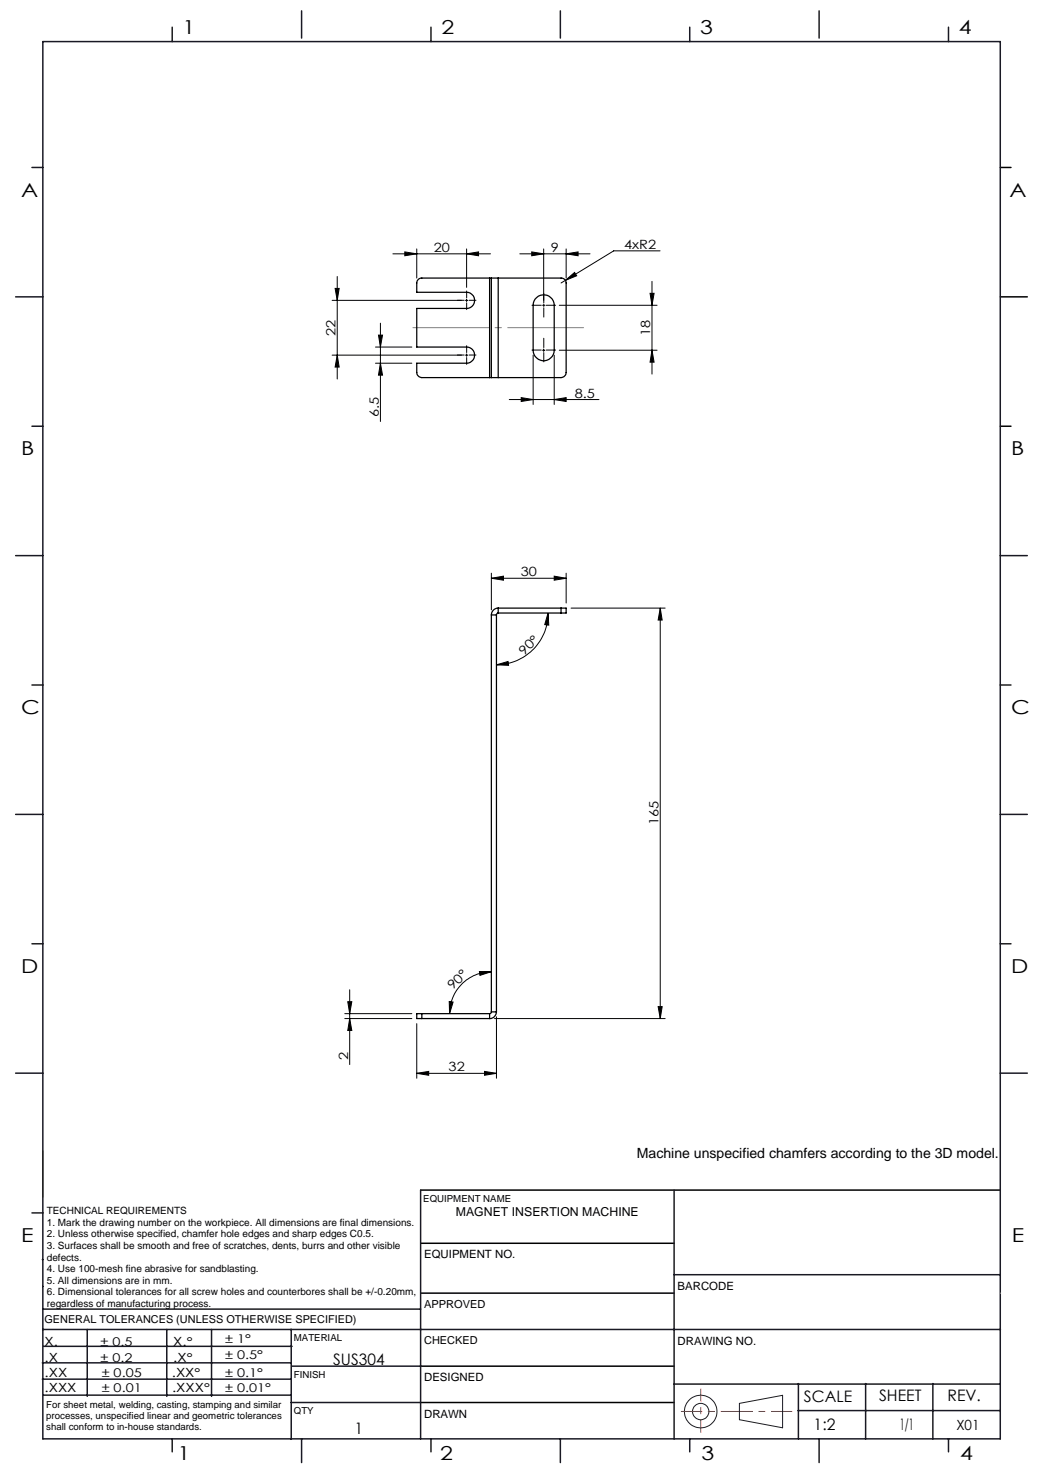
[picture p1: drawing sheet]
<svg xmlns="http://www.w3.org/2000/svg" width="210mm" height="297mm" viewBox="0 0 210 297" stroke-linecap="round" stroke-linejoin="round" font-family="sans-serif">
<g fill="none" stroke="#191924" stroke-width=".2">
<path d="M8.6 231.2v9.4M148.6 282l8.7-1.6v6.5l-8.7-1.6z"/>
<circle cx="140.8" cy="283.7" r="3.3"/>
<circle cx="140.8" cy="283.7" r="1.64"/>
</g>
<g fill="none" stroke="#000" stroke-width=".2">
<path d="M67.3 58h.9l-.4 2.4zM67.8 55.6v20.6M79 51h19.6M81.4 50.6l2.3 .4-2.3 .4zM83.7 50v5.9M93.8 51l2.4-.4v.8zM93.8 50v7.7M104.5 51h14.1M106.9 50.6l2.4 .4-2.4 .4zM109.3 50v10.4M113.6 56.3l1.9-1.6 .4 .7zM113.6 56.3l-.9 .6"/>
<path d="M113.8 51l2.4-.4v.8zM113.8 50v5.9M130.6 58.9h.8l-.4 2.4zM131 56.5v18.7M132.6 50.4h-9.3l-9.7 5.9M66.7 60.4h26M66.7 71.4h26M67.8 71.4l.4 2.4h-.9zM75.5 69.7h7.3M75.5 73h7.3M76.1 67.3h.8l-.5 2.4zM76.4 64.9v19.8"/>
<path d="M76.4 73l.5 2.4h-.8zM93.5 60.4h.5M93.5 71.4h.5M93.8 60.1v.5M93.8 71.1v.5M104.7 79.9l2.4 .4-2.4 .4zM107.1 71.4v9.9M109 70.4h.5M109.3 70.1v.5M111.4 71.4v9.9M112.4 70.4h19.6M112.4 61.3h19.6"/>
<path d="M131 70.4l.4 2.4h-.8zM102.3 80.3h18.1M111.4 80.3l2.4-.4v.8zM98.7 116.2l2.5-.4v.8zM98.7 115.2v7.4M98.7 116.2h15.1M111.4 115.8l2.4 .4-2.4 .4zM113.8 115.2v6M99.8 133.6l2.3-.7 .1 .8zM110.1 123.2l.2 2.4-.8-.1zM110.1 123.2a10.4 10.4 0 0 1-10.3 10.4M114.8 122.2h18.9"/>
<path d="M132.7 122.2l.4 2.4h-.8zM132.7 122.2v82.5M70.3 198.9v15M96.3 195.2l2.4 .1-2.3 .7zM98.7 195.3a8.4 8.4 0 0 0-8.4 8.4M69.3 204.7h13.5M69.3 203.7h13.5M69.9 201.3h.8l-.4 2.4zM70.3 204.7l.4 2.4h-.8zM83.7 215.7l2.4-.4v.8zM83.7 205.7v11M83.7 215.7h16.1"/>
<path d="M90.3 201.3l.8 .1-.8 2.3zM97.4 215.3l2.4 .4-2.4 .4zM99.4 204.7h34.3M99.8 204.3v12.4M132.3 202.3h.8l-.4 2.4z"/>
</g>
<g fill="none" stroke="#000" stroke-width=".2" stroke-dasharray="15.2 1.3 1.3 1.3">
<path d="M93.8 59.8v-1.3M93.3 60.3h-1.4M93.3 71.3h-1.4M93.8 60.8v1.4M93.8 70.8v-1.3M93.8 71.8v1.4M94.3 60.3h1.4M94.3 71.3h1.4M108.8 70.3h-1.9M108.8 61.3h-1.9M109.3 69.8v-1.8M109.3 70.8v1.9"/>
<path d="M109.3 61.3v-.2M109.3 61.3h-.3M109.3 61.3v.3M109.3 61.3h.2M109.3 60.8v-1.8M109.3 61.8v1.9M109.8 70.3h1.9M109.8 61.3h1.9"/>
</g>
<path d="M82.8 65.8h34.7" fill="none" stroke="#808080" stroke-width=".2" stroke-dasharray="15.2 1.3 1.3 1.3" stroke-dashoffset="-.2"/>
<path d="M201 33.7h2.2M201 59.7h5.4M201 85.7h2.2M84.5 239.1h116.5M84.6 259.9h50.9M84.6 249.8h50.9M84.6 274.5h50.9M84.5 281.8h51" fill="none" stroke="#000" stroke-width=".3"/>
<path d="M136.9 283.6h22.3" fill="none" stroke="#f00" stroke-width=".2" stroke-dasharray="6.3 1.3 1.3 1.3" stroke-dashoffset="2.2"/>
<path d="M140.8 287.8v-8.7" fill="none" stroke="#f00" stroke-width=".2" stroke-dasharray="6.3 1.3 1.3 1.3" stroke-dashoffset="3.9"/>
<g fill="none" stroke="#191924" stroke-width=".3">
<path d="M8.6 8.4h192.4v280.7h-192.4zM34.6 5.5v2.9M60.6 2.2v5.5M86.6 5.5v2.9M112.6 2.2v5.5M138.6 5.5v2.9M164.6 2.2v5.5M190.6 5.5v2.9M6.4 33.7h2.2M3.1 59.7h5.5M6.4 85.7h2.2M3.1 111.7h5.5"/>
<path d="M201 111.7h5.4M6.4 137.7h2.2M201 137.7h2.2M3.1 163.7h5.5M201 163.7h5.4M6.4 189.6h2.2M201 189.6h2.2M3.1 215.6h5.5M201 215.6h5.4M84.5 239.1v50M135.5 239.1v50M6.4 243.7h2.2"/>
<path d="M8.5 253.1h.1M8.6 258.5h.1M135.5 256.1h65.5M8.5 277.1h49.9M8.5 273.9h49.9M8.6 267.2h192.4M8.6 263.1h75.9M8.8 270.5h49.9M17.5 267.2v13.4M33.5 267.2v13.4M42.5 267.2v13.4M58.5 267.2v22"/>
<path d="M58.6 274.5h26M135.5 278.1h65.5M160.4 278v11.1M174 278v11.1M187.5 278v11.1M8.8 280.3h49.7M34.6 289.1v2.6M58.5 281.8h26M60.6 289.1v4.8M86.6 289.1v2.6M112.6 289.1v4.8M138.6 289.1v2.6"/>
<path d="M160.4 283.5h40.5M164.6 289.1v4.8M190.6 289.1v2.6"/>
</g>
<path d="M201 259.9h.1" fill="none" stroke="#c0c0c0" stroke-width=".2"/>
<g fill="#000">
<path d="M67.3 58h.9l-.4 2.4zM67.8 71.4l.4 2.4h-.9zM76.1 67.3h.8l-.5 2.4zM76.4 73l.5 2.4h-.8z"/>
<path d="M131 70.4l.4 2.4h-.8zM130.6 58.9h.8l-.4 2.4z"/>
<path d="M111.4 80.3l2.4-.4v.8zM104.7 79.9l2.4 .4-2.4 .4z"/>
<path d="M98.7 116.2l2.5-.4v.8zM111.4 115.8l2.4 .4-2.4 .4zM106.9 50.6l2.4 .4-2.4 .4zM113.8 51l2.4-.4v.8zM113.6 56.3l2.3-.9-.4-.7z"/>
<path d="M99.8 133.6l2.3-.7 .1 .8zM110.1 123.2l.2 2.4-.8-.1z"/>
<path d="M96.3 195.2l2.4 .1-2.3 .7zM90.3 201.3l.8 .1-.8 2.3z"/>
<path d="M70.3 204.7l.4 2.4h-.8zM69.9 201.3h.8l-.4 2.4z"/>
<path d="M97.4 215.3l2.4 .4-2.4 .4zM83.7 215.7l2.4-.4v.8zM93.8 51l2.4-.4v.8zM81.4 50.6l2.3 .4-2.3 .4z"/>
<path d="M132.3 202.3h.8l-.4 2.4zM132.7 122.2l.4 2.4h-.8z"/>
</g>
<g fill="none" stroke="#000" stroke-width=".25">
<path d="M98.4 55.9h.3M98.4 55.9h-13.6a1.02 1.02 0 0 0-1.1 1v1.8h10.1a1.62 1.62 0 0 1 1.6 1.7 1.62 1.62 0 0 1-1.6 1.6h-10.1v7.7h10.1a1.62 1.62 0 0 1 1.6 1.7 1.62 1.62 0 0 1-1.6 1.6h-10.1v1.9a1.09 1.09 0 0 0 1.1 1h13.6M98.4 55.9v20M98.7 55.9h1.4M98.7 55.9v20M100.1 55.9h12.6a1.02 1.02 0 0 1 1.1 1v18a1.09 1.09 0 0 1-1.1 1h-12.6M100.1 55.9v20M98.4 75.9h.3M98.7 75.9h1.4M107.5 60.1a2.12 2.12 0 0 1 2.4-.8 2.12 2.12 0 0 1 1.5 2v9.1a2.12 2.12 0 0 1-2.1 2.1 2.12 2.12 0 0 1-2.2-2.1v-9.1zM98.7 123.6h1.1M98.7 123.6v79.7"/>
<path d="M99.8 123.6v79.7M100.1 123.2l-.2 .1-.1 .3M100.1 122.2a1.38 1.38 0 0 0-1.4 1.4M100.1 122.2v1M100.1 122.2h12.6M100.1 123.2h12.6M112.7 122.2h1.1v1h-1.1M112.7 122.2v1M84.8 203.7h-1.1v1h1.1M84.8 203.7v1M84.8 203.7h13.6M84.8 204.7h13.6"/>
<path d="M98.4 203.7v1M98.7 203.3l-.3 .4M98.7 203.3h1.1M99.8 203.3a1.39 1.39 0 0 1-1.4 1.4"/>
</g>
<g font-size="3.9">
<text x="36.7" y="6.9">1</text>
<text x="88.7" y="6.9">2</text>
<text x="140.7" y="6.9">3</text>
<text x="192.7" y="6.9">4</text>
<text x="4.2" y="39.5">A</text>
<text x="202.9" y="39.5">A</text>
<text x="4.2" y="91.5">B</text>
<text x="203.2" y="91.5">B</text>
<text x="4.2" y="143.5">C</text>
<text x="203.2" y="143.5">C</text>
<text x="4.2" y="195.5">D</text>
<text x="203.2" y="195.5">D</text>
<text x="4.2" y="249.6">E</text>
<text x="203.3" y="249.6">E</text>
<text x="35.7" y="293.4">1</text>
<text x="88.4" y="293.4">2</text>
<text x="141" y="293.4">3</text>
<text x="193" y="293.4">4</text>
</g>
<g font-size="3.2">
<text x="67" y="274.2">SUS304</text>
<text x="161.6" y="281.7">SCALE</text>
<text x="176.7" y="281.5">SHEET</text>
<text x="190.4" y="281.5">REV.</text>
<text x="163.5" y="287.3">1:2</text>
<text x="180.8" y="287.3">1/1</text>
<text x="71.3" y="288.2">1</text>
</g>
<g font-size="2.8">
<text x="128" y="232.7">Machine unspecified chamfers according to the 3D model.</text>
<text x="192.2" y="287.3">X01</text>
</g>
<g font-size="2.6">
<text x="87.2" y="50.6">20</text>
<text x="110.7" y="50.6">9</text>
<text x="125.4" y="50">4xR2</text>
<text x="67.4" y="67.5" transform="rotate(-90 67.4 67.5)">22</text>
<text x="130.7" y="67.5" transform="rotate(-90 130.7 67.5)">18</text>
<text x="76.1" y="83.9" transform="rotate(-90 76.1 83.9)">6.5</text>
<text x="115.5" y="79.9">8.5</text>
<text x="104.7" y="115.8">30</text>
<text x="105.3" y="131.8" transform="rotate(-45 105.3 131.8)">90°</text>
<text x="132.3" y="165.9" transform="rotate(-90 132.3 165.9)">165</text>
<text x="91" y="199" transform="rotate(-45 91 199)">90°</text>
<text x="69.9" y="213.1" transform="rotate(-90 69.9 213.1)">2</text>
<text x="90.2" y="215.3">32</text>
</g>
<g font-size="2.5">
<text x="91.6" y="244.4">MAGNET INSERTION MACHINE</text>
<text x="8.9" y="273.6">.X</text>
<text x="8.9" y="270.4">X.</text>
<text x="34.8" y="273.7">.X°</text>
<text x="34.8" y="270.5">X.°</text>
<text x="9" y="276.7">.XX</text>
<text x="9" y="279.7">.XXX</text>
<text x="34.5" y="276.7">.XX°</text>
<text x="34.6" y="279.8">.XXX°</text>
</g>
<g font-size="2.4">
<text x="45.2" y="270">± 1°</text>
<text x="20.2" y="270.4">± 0.5</text>
<text x="20.2" y="273.7">± 0.2</text>
<text x="45.2" y="273.2">± 0.5°</text>
<text x="20.4" y="279.7">± 0.01</text>
<text x="20.4" y="276.7">± 0.05</text>
<text x="45.2" y="276.7">± 0.1°</text>
<text x="45.2" y="279.7">± 0.01°</text>
</g>
<g font-size="2.3">
<text x="85.2" y="252.9">EQUIPMENT NO.</text>
<text x="136.2" y="259.2">BARCODE</text>
<text x="136.2" y="270.2">DRAWING NO.</text>
<text x="85.2" y="277.6">DESIGNED</text>
<text x="85.2" y="284.9">DRAWN</text>
</g>
<g font-size="2.2">
<text x="85.2" y="262.8">APPROVED</text>
<text x="8.9" y="265.9">GENERAL TOLERANCES (UNLESS OTHERWISE SPECIFIED)</text>
<text x="85.2" y="270.1">CHECKED</text>
</g>
<g font-size="2">
<text x="9.4" y="244">TECHNICAL REQUIREMENTS</text>
<text x="9.4" y="246.3">1. Mark the drawing number on the workpiece. All dimensions are final dimensions.</text>
<text x="9.4" y="248.6">2. Unless otherwise specified, chamfer hole edges and sharp edges C0.5.</text>
<text x="9.4" y="251">3. Surfaces shall be smooth and free of scratches, dents, burrs and other visible</text>
<text x="9.4" y="253.3">defects.</text>
<text x="9.4" y="255.6">4. Use 100-mesh fine abrasive for sandblasting.</text>
<text x="9.4" y="258">5. All dimensions are in mm.</text>
<text x="9.4" y="260.3">6. Dimensional tolerances for all screw holes and counterbores shall be +/-0.20mm,</text>
<text x="9.4" y="262.6">regardless of manufacturing process.</text>
</g>
<g font-size="1.9">
<text x="85.1" y="241.5">EQUIPMENT NAME</text>
<text x="59.1" y="269.5">MATERIAL</text>
<text x="59.1" y="276.9">FINISH</text>
<text x="9.3" y="282.9">For sheet metal, welding, casting, stamping and similar</text>
<text x="9.3" y="285.2">processes, unspecified linear and geometric tolerances</text>
<text x="9.3" y="287.4">shall conform to in-house standards.</text>
<text x="59.1" y="284.2">QTY</text>
</g>
</svg>
